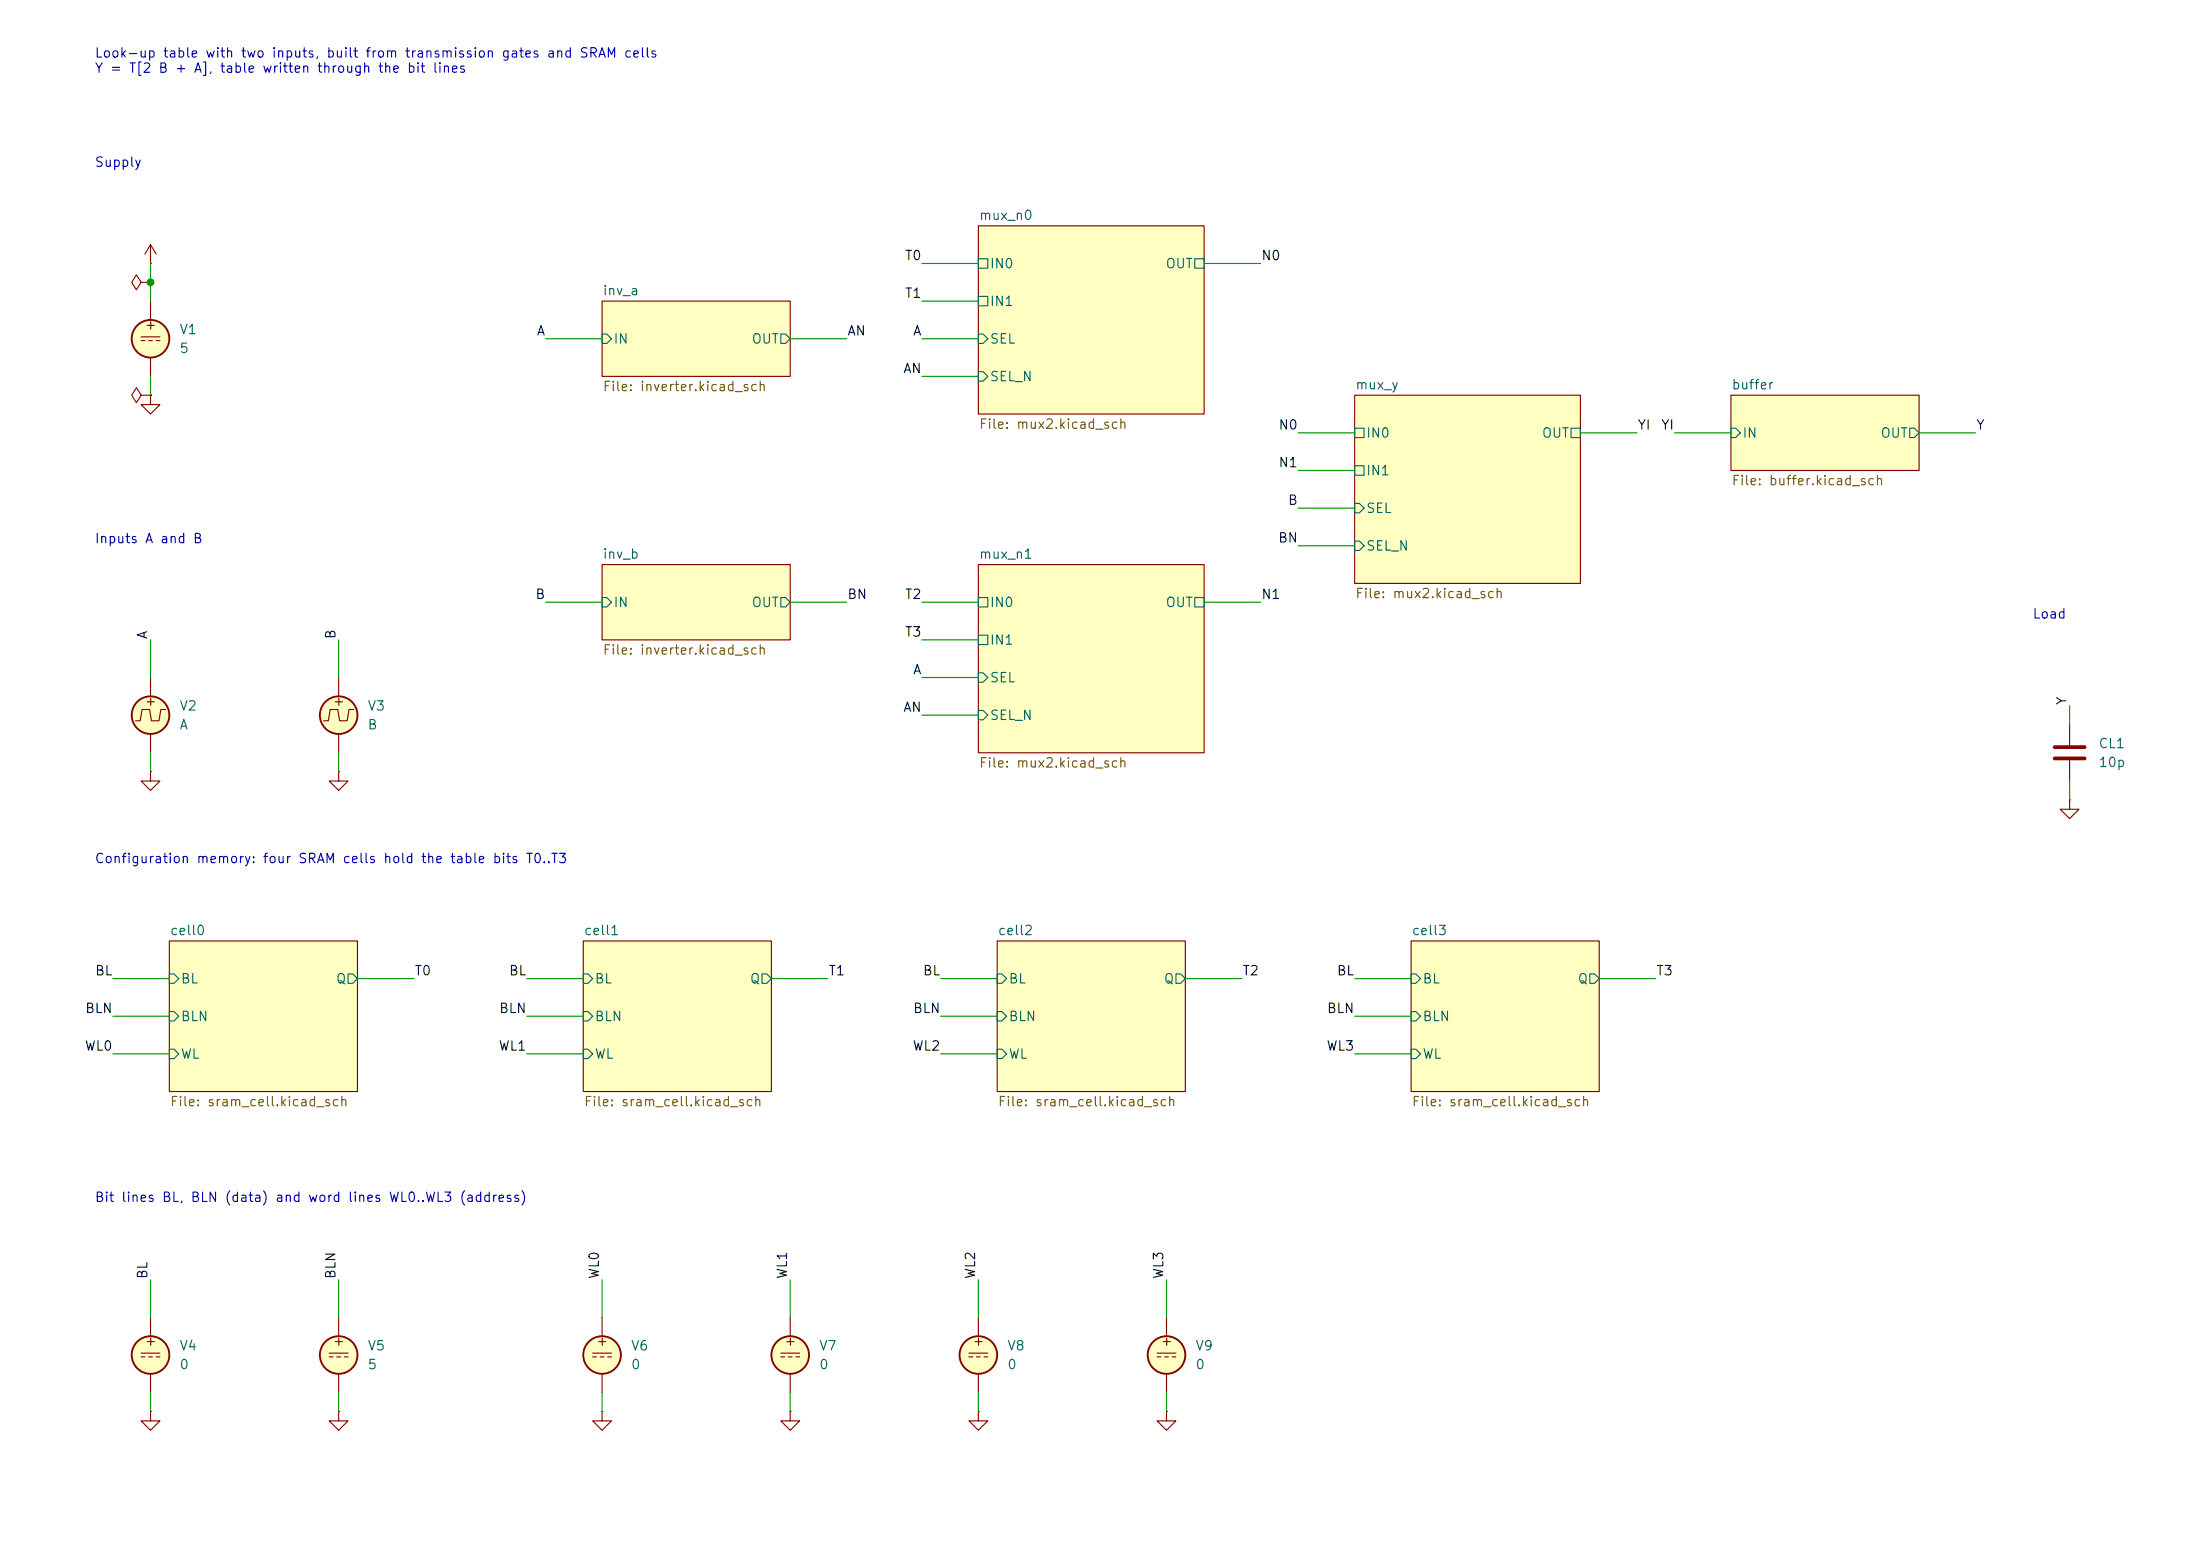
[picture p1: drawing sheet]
<svg xmlns="http://www.w3.org/2000/svg" width="297mm" height="210mm" viewBox="0 0 297 210" stroke-linecap="round" stroke-linejoin="round" font-family="sans-serif">
<g fill="#ffffc2" stroke="#ffffc2" stroke-width=".14">
<path d="M132.1 76.2h30.5v25.4h-30.5z"/>
<path d="M81.3 76.2h25.4v10.2h-25.4z"/>
<path d="M132.1 30.5h30.5v25.4h-30.5z"/>
<path d="M182.9 53.3h30.5v25.4h-30.5z"/>
<path d="M81.3 40.6h25.4v10.2h-25.4z"/>
<path d="M134.6 127h25.4v20.3h-25.4z"/>
<path d="M233.7 53.3h25.4v10.2h-25.4z"/>
<path d="M190.5 127h25.4v20.3h-25.4z"/>
<path d="M22.9 127h25.4v20.3h-25.4z"/>
<path d="M78.7 127h25.4v20.3h-25.4z"/>
<circle cx="132.1" cy="182.9" r="2.54"/>
<circle cx="157.5" cy="182.9" r="2.54"/>
<circle cx="106.7" cy="182.9" r="2.54"/>
<circle cx="81.3" cy="182.9" r="2.54"/>
<circle cx="20.3" cy="182.9" r="2.54"/>
<circle cx="20.3" cy="45.7" r="2.54"/>
<circle cx="45.7" cy="96.5" r="2.54"/>
<circle cx="20.3" cy="96.5" r="2.54"/>
<circle cx="45.7" cy="182.9" r="2.54"/>
</g>
<g fill="none" stroke="#840000" stroke-width=".15">
<path d="M19 38.1l-.6-1-.6 1 .6 1 .6-1h1.3M20.3 38.1h.1M20.3 35.6h.1M20.3 33v2.6M20.3 33l-.7 1.3M20.3 33l.8 1.3M132.1 30.5h30.5v25.4h-30.5zM19 53.3l-.6-1-.6 1 .6 1.1 .6-1.1h1.3M19 45.5h2.6M19 46h.6M20.1 46h.5M20.3 53.3h.1"/>
<path d="M20.3 53.3v1.3h1.3l-1.3 1.3-1.3-1.3h1.3M20.3 40.6v2.6M20.3 48.3v2.5M21.1 46h.5M81.3 40.6h25.4v10.2h-25.4zM182.9 53.3h30.5v25.4h-30.5zM233.7 53.3h25.4v10.2h-25.4zM81.3 76.2h25.4v10.2h-25.4zM132.1 76.2h30.5v25.4h-30.5zM20.3 91.4v2.6M20.3 99.1v2.5M22.4 95.8h-.7l-.2 1.5h-1.1l-.2-1.5h-1l-.3 1.5h-.6"/>
<path d="M45.7 91.4v2.6M45.7 99.1v2.5M47.8 95.8h-.7l-.2 1.5h-1.1l-.2-1.5h-1l-.3 1.5h-.6M279.4 97.8v2.8M20.3 104.1v1.3h1.3l-1.3 1.3-1.3-1.3h1.3M20.3 104.1h.1M45.7 104.1v1.3h1.3l-1.3 1.3-1.3-1.3h1.3M45.7 104.1h.1M279.4 108v1.2h1.3l-1.3 1.3-1.3-1.3h1.3M279.4 108h.1M279.4 102.6v2.8M22.9 127h25.4v20.3h-25.4z"/>
<path d="M78.7 127h25.4v20.3h-25.4zM134.6 127h25.4v20.3h-25.4zM190.5 127h25.4v20.3h-25.4zM20.3 177.8v2.5M45.7 177.8v2.5M81.3 177.8v2.5M106.7 177.8v2.5M132.1 177.8v2.5M157.5 177.8v2.5M19 182.6h2.6M19 183.1h.6M20.1 183.1h.5"/>
<path d="M20.3 190.5v1.3h1.3l-1.3 1.2-1.3-1.2h1.3M20.3 190.5h.1M20.3 185.4v2.6M21.1 183.1h.5M44.4 182.6h2.6M44.4 183.1h.6M45.5 183.1h.5M45.7 190.5v1.3h1.3l-1.3 1.2-1.3-1.2h1.3M45.7 190.5h.1M45.7 185.4v2.6M46.5 183.1h.5M80 182.6h2.5"/>
<path d="M80 183.1h.5M81 183.1h.5M81.3 190.5v1.3h1.2l-1.2 1.2-1.3-1.2h1.3M81.3 190.5h.1M81.3 185.4v2.6M82 183.1h.5M105.4 182.6h2.5M105.4 183.1h.5M106.4 183.1h.5M106.7 190.5v1.3h1.2l-1.2 1.2-1.3-1.2h1.3M106.7 190.5h.1M106.7 185.4v2.6"/>
<path d="M107.4 183.1h.5M130.8 182.6h2.5M130.8 183.1h.5M131.8 183.1h.5M132.1 190.5v1.3h1.2l-1.2 1.2-1.3-1.2h1.3M132.1 190.5h.1M132.1 185.4v2.6M132.8 183.1h.5M156.2 182.6h2.5M156.2 183.1h.5M157.2 183.1h.5M157.5 190.5v1.3h1.2l-1.2 1.2-1.3-1.2h1.3"/>
<path d="M157.5 190.5h.1M157.5 185.4v2.6M158.2 183.1h.5"/>
</g>
<g fill="none" stroke="#006464" stroke-width=".15">
<path d="M132.1 34.9h1.2v1.3h-1.2zM161.3 34.9h1.3v1.3h-1.3zM81.3 45.1h.6l.6 .6-.6 .7h-.6zM105.4 45.1h.6l.7 .6-.7 .7h-.6zM132.1 40h1.2v1.3h-1.2zM132.1 45.1h.6l.6 .6-.6 .7h-.6zM132.1 50.2h.6l.6 .6-.6 .6h-.6zM182.9 57.8h1.2v1.3h-1.2zM212.1 57.8h1.3v1.3h-1.3zM233.7 57.8h.6l.6 .6-.6 .7h-.6zM257.8 57.8h.6l.7 .6-.7 .7h-.6zM182.9 62.9h1.2v1.2h-1.2z"/>
<path d="M182.9 67.9h.6l.6 .7-.6 .6h-.6zM182.9 73h.6l.6 .7-.6 .6h-.6zM81.3 80.6h.6l.6 .7-.6 .6h-.6zM105.4 80.6h.6l.7 .7-.7 .6h-.6zM132.1 80.6h1.2v1.3h-1.2zM132.1 85.7h1.2v1.3h-1.2zM132.1 90.8h.6l.6 .6-.6 .7h-.6zM132.1 95.9h.6l.6 .6-.6 .7h-.6zM161.3 80.6h1.3v1.3h-1.3zM22.9 131.4h.6l.6 .7-.6 .6h-.6zM22.9 136.5h.6l.6 .7-.6 .6h-.6zM47 131.4h.6l.7 .7-.7 .6h-.6z"/>
<path d="M78.7 131.4h.7l.6 .7-.6 .6h-.7zM78.7 136.5h.7l.6 .7-.6 .6h-.7zM102.9 131.4h.6l.6 .7-.6 .6h-.6zM134.6 131.4h.7l.6 .7-.6 .6h-.7zM134.6 136.5h.7l.6 .7-.6 .6h-.7zM158.7 131.4h.7l.6 .7-.6 .6h-.7zM190.5 131.4h.6l.7 .7-.7 .6h-.6zM190.5 136.5h.6l.7 .7-.7 .6h-.6zM214.6 131.4h.7l.6 .7-.6 .6h-.7zM22.9 141.6h.6l.6 .6-.6 .7h-.6zM78.7 141.6h.7l.6 .6-.6 .7h-.7zM134.6 141.6h.7l.6 .6-.6 .7h-.7z"/>
<path d="M190.5 141.6h.6l.7 .6-.7 .7h-.6z"/>
</g>
<g fill="none" stroke="#840000" stroke-width=".25">
<circle cx="20.3" cy="45.7" r="2.54"/>
<circle cx="20.3" cy="96.5" r="2.54"/>
<circle cx="45.7" cy="96.5" r="2.54"/>
<circle cx="20.3" cy="182.9" r="2.54"/>
<circle cx="45.7" cy="182.9" r="2.54"/>
<circle cx="81.3" cy="182.9" r="2.54"/>
<circle cx="106.7" cy="182.9" r="2.54"/>
<circle cx="132.1" cy="182.9" r="2.54"/>
<circle cx="157.5" cy="182.9" r="2.54"/>
</g>
<path d="M277.4 100.8h4M277.4 102.4h4" fill="none" stroke="#840000" stroke-width=".51"/>
<g fill="none" stroke="#009600" stroke-width=".15">
<path d="M20.3 35.6v5M124.5 35.6h7.6M162.6 35.6h7.6M20.3 50.8v2.5M73.7 45.7h7.6M106.7 45.7h7.6M124.5 45.7h7.6M124.5 50.8h7.6M124.5 40.6h7.6M175.3 58.4h7.6M213.4 58.4h7.6M226.1 58.4h7.6"/>
<path d="M259.1 58.4h7.6M175.3 68.6h7.6M175.3 63.5h7.6M175.3 73.7h7.6M20.3 86.4v5M45.7 86.4v5M73.7 81.3h7.6M106.7 81.3h7.6M124.5 81.3h7.6M124.5 91.4h7.6M124.5 96.5h7.6M124.5 86.4h7.6"/>
<path d="M162.6 81.3h7.6M279.4 95.3v2.5M20.3 101.6v2.5M45.7 101.6v2.5M279.4 105.4v2.6M15.2 137.2h7.7M15.2 132.1h7.7M48.3 132.1h7.6M71.1 137.2h7.6M71.1 132.1h7.6M104.1 132.1h7.7M127 137.2h7.6"/>
<path d="M127 132.1h7.6M160 132.1h7.6M182.9 137.2h7.6M182.9 132.1h7.6M215.9 132.1h7.6M15.2 142.2h7.7M71.1 142.2h7.6M127 142.2h7.6M182.9 142.2h7.6M20.3 172.7v5.1M45.7 172.7v5.1M81.3 172.7v5.1"/>
<path d="M106.7 172.7v5.1M132.1 172.7v5.1M157.5 172.7v5.1M20.3 188v2.5M45.7 188v2.5M81.3 188v2.5M106.7 188v2.5M132.1 188v2.5M157.5 188v2.5"/>
</g>
<circle cx="20.3" cy="38.1" r=".46" fill="#009600" stroke="#009600" stroke-width=".14"/>
<g font-size="1.3" fill="#0000c2">
<text x="12.7" y="8.1">Look-up table with two inputs, built from transmission gates and SRAM cells</text>
<text x="12.7" y="10.1">Y = T[2 B + A], table written through the bit lines</text>
<text x="12.7" y="22.8">Supply</text>
<text x="12.7" y="73.6">Inputs A and B</text>
<text x="274.3" y="83.8">Load</text>
<text x="12.7" y="116.8">Configuration memory: four SRAM cells hold the table bits T0..T3</text>
<text x="12.7" y="162.5">Bit lines BL, BLN (data) and word lines WL0..WL3 (address)</text>
</g>
<g font-size="1.3" fill="#0f0f0f">
<text x="122.1" y="35.4">T0</text>
<text x="170.2" y="35.4">N0</text>
<text x="122.1" y="40.5">T1</text>
<text x="72.4" y="45.6">A</text>
<text x="114.3" y="45.6">AN</text>
<text x="123.2" y="45.6">A</text>
<text x="121.8" y="50.7">AN</text>
<text x="172.5" y="58.3">N0</text>
<text x="221" y="58.3">YI</text>
<text x="224.2" y="58.3">YI</text>
<text x="266.7" y="58.3">Y</text>
<text x="172.5" y="63.4">N1</text>
<text x="173.8" y="68.5">B</text>
<text x="172.5" y="73.5">BN</text>
<text x="72.2" y="81.2">B</text>
<text x="114.3" y="81.2">BN</text>
<text x="122.1" y="81.2">T2</text>
<text x="170.2" y="81.2">N1</text>
<text x="20.2" y="86.4" transform="rotate(-90 20.2 86.4)">A</text>
<text x="45.6" y="86.4" transform="rotate(-90 45.6 86.4)">B</text>
<text x="122.1" y="86.2">T3</text>
<text x="123.2" y="91.3">A</text>
<text x="279.3" y="95.3" transform="rotate(-90 279.3 95.3)">Y</text>
<text x="121.8" y="96.4">AN</text>
<text x="12.7" y="132">BL</text>
<text x="55.9" y="132">T0</text>
<text x="68.6" y="132">BL</text>
<text x="111.8" y="132">T1</text>
<text x="124.5" y="132">BL</text>
<text x="167.6" y="132">T2</text>
<text x="180.4" y="132">BL</text>
<text x="223.5" y="132">T3</text>
<text x="11.4" y="137">BLN</text>
<text x="67.3" y="137">BLN</text>
<text x="123.2" y="137">BLN</text>
<text x="179" y="137">BLN</text>
<text x="11.3" y="142.1">WL0</text>
<text x="67.2" y="142.1">WL1</text>
<text x="123.1" y="142.1">WL2</text>
<text x="179" y="142.1">WL3</text>
<text x="20.2" y="172.7" transform="rotate(-90 20.2 172.7)">BL</text>
<text x="45.6" y="172.7" transform="rotate(-90 45.6 172.7)">BLN</text>
<text x="81.2" y="172.7" transform="rotate(-90 81.2 172.7)">WL0</text>
<text x="106.6" y="172.7" transform="rotate(-90 106.6 172.7)">WL1</text>
<text x="132" y="172.7" transform="rotate(-90 132 172.7)">WL2</text>
<text x="157.4" y="172.7" transform="rotate(-90 157.4 172.7)">WL3</text>
</g>
<g font-size="1.3" fill="#006464">
<text x="132.1" y="30">mux_n0</text>
<text x="81.3" y="40.2">inv_a</text>
<text x="133.5" y="36.5">IN0</text>
<text x="133.5" y="41.6">IN1</text>
<text x="157.3" y="36.5">OUT</text>
<text x="24.1" y="45.4">V1</text>
<text x="24.1" y="48">5</text>
<text x="82.7" y="46.7">IN</text>
<text x="101.4" y="46.7">OUT</text>
<text x="133.5" y="46.7">SEL</text>
<text x="133.5" y="51.8">SEL_N</text>
<text x="182.9" y="52.9">mux_y</text>
<text x="233.7" y="52.9">buffer</text>
<text x="184.3" y="59.4">IN0</text>
<text x="208.1" y="59.4">OUT</text>
<text x="235.1" y="59.4">IN</text>
<text x="253.8" y="59.4">OUT</text>
<text x="184.3" y="64.5">IN1</text>
<text x="184.3" y="69.6">SEL</text>
<text x="81.3" y="75.7">inv_b</text>
<text x="132.1" y="75.7">mux_n1</text>
<text x="184.3" y="74.6">SEL_N</text>
<text x="82.7" y="82.3">IN</text>
<text x="101.4" y="82.3">OUT</text>
<text x="133.5" y="82.3">IN0</text>
<text x="157.3" y="82.3">OUT</text>
<text x="133.5" y="87.3">IN1</text>
<text x="133.5" y="92.4">SEL</text>
<text x="24.1" y="96.2">V2</text>
<text x="24.1" y="98.8">A</text>
<text x="49.5" y="96.2">V3</text>
<text x="49.5" y="98.8">B</text>
<text x="133.5" y="97.5">SEL_N</text>
<text x="283.2" y="101.3">CL1</text>
<text x="283.2" y="103.8">10p</text>
<text x="22.9" y="126.5">cell0</text>
<text x="78.7" y="126.5">cell1</text>
<text x="134.6" y="126.5">cell2</text>
<text x="190.5" y="126.5">cell3</text>
<text x="24.3" y="133.1">BL</text>
<text x="45.3" y="133.1">Q</text>
<text x="80.2" y="133.1">BL</text>
<text x="101.1" y="133.1">Q</text>
<text x="136.1" y="133.1">BL</text>
<text x="157" y="133.1">Q</text>
<text x="192" y="133.1">BL</text>
<text x="212.9" y="133.1">Q</text>
<text x="24.3" y="138.1">BLN</text>
<text x="24.3" y="143.2">WL</text>
<text x="80.2" y="138.1">BLN</text>
<text x="80.2" y="143.2">WL</text>
<text x="136.1" y="138.1">BLN</text>
<text x="136.1" y="143.2">WL</text>
<text x="192" y="138.1">BLN</text>
<text x="192" y="143.2">WL</text>
<text x="24.1" y="182.6">V4</text>
<text x="24.1" y="185.1">0</text>
<text x="49.5" y="182.6">V5</text>
<text x="49.5" y="185.1">5</text>
<text x="85.1" y="182.6">V6</text>
<text x="85.1" y="185.1">0</text>
<text x="110.5" y="182.6">V7</text>
<text x="110.5" y="185.1">0</text>
<text x="135.9" y="182.6">V8</text>
<text x="135.9" y="185.1">0</text>
<text x="161.3" y="182.6">V9</text>
<text x="161.3" y="185.1">0</text>
</g>
<g font-size="1.3" fill="#840000">
<text x="19.4" y="44.8">+</text>
<text x="19.4" y="95.6">+</text>
<text x="44.8" y="95.6">+</text>
<text x="19.4" y="181.9">+</text>
<text x="44.8" y="181.9">+</text>
<text x="80.4" y="181.9">+</text>
<text x="105.8" y="181.9">+</text>
<text x="131.2" y="181.9">+</text>
<text x="156.6" y="181.9">+</text>
</g>
<g font-size="1.3" fill="#725600">
<text x="81.3" y="53.1">File: inverter.kicad_sch</text>
<text x="132.1" y="58.2">File: mux2.kicad_sch</text>
<text x="233.7" y="65.8">File: buffer.kicad_sch</text>
<text x="182.9" y="81.1">File: mux2.kicad_sch</text>
<text x="81.3" y="88.7">File: inverter.kicad_sch</text>
<text x="132.1" y="103.9">File: mux2.kicad_sch</text>
<text x="22.9" y="149.6">File: sram_cell.kicad_sch</text>
<text x="78.7" y="149.6">File: sram_cell.kicad_sch</text>
<text x="134.6" y="149.6">File: sram_cell.kicad_sch</text>
<text x="190.5" y="149.6">File: sram_cell.kicad_sch</text>
</g>
</svg>
